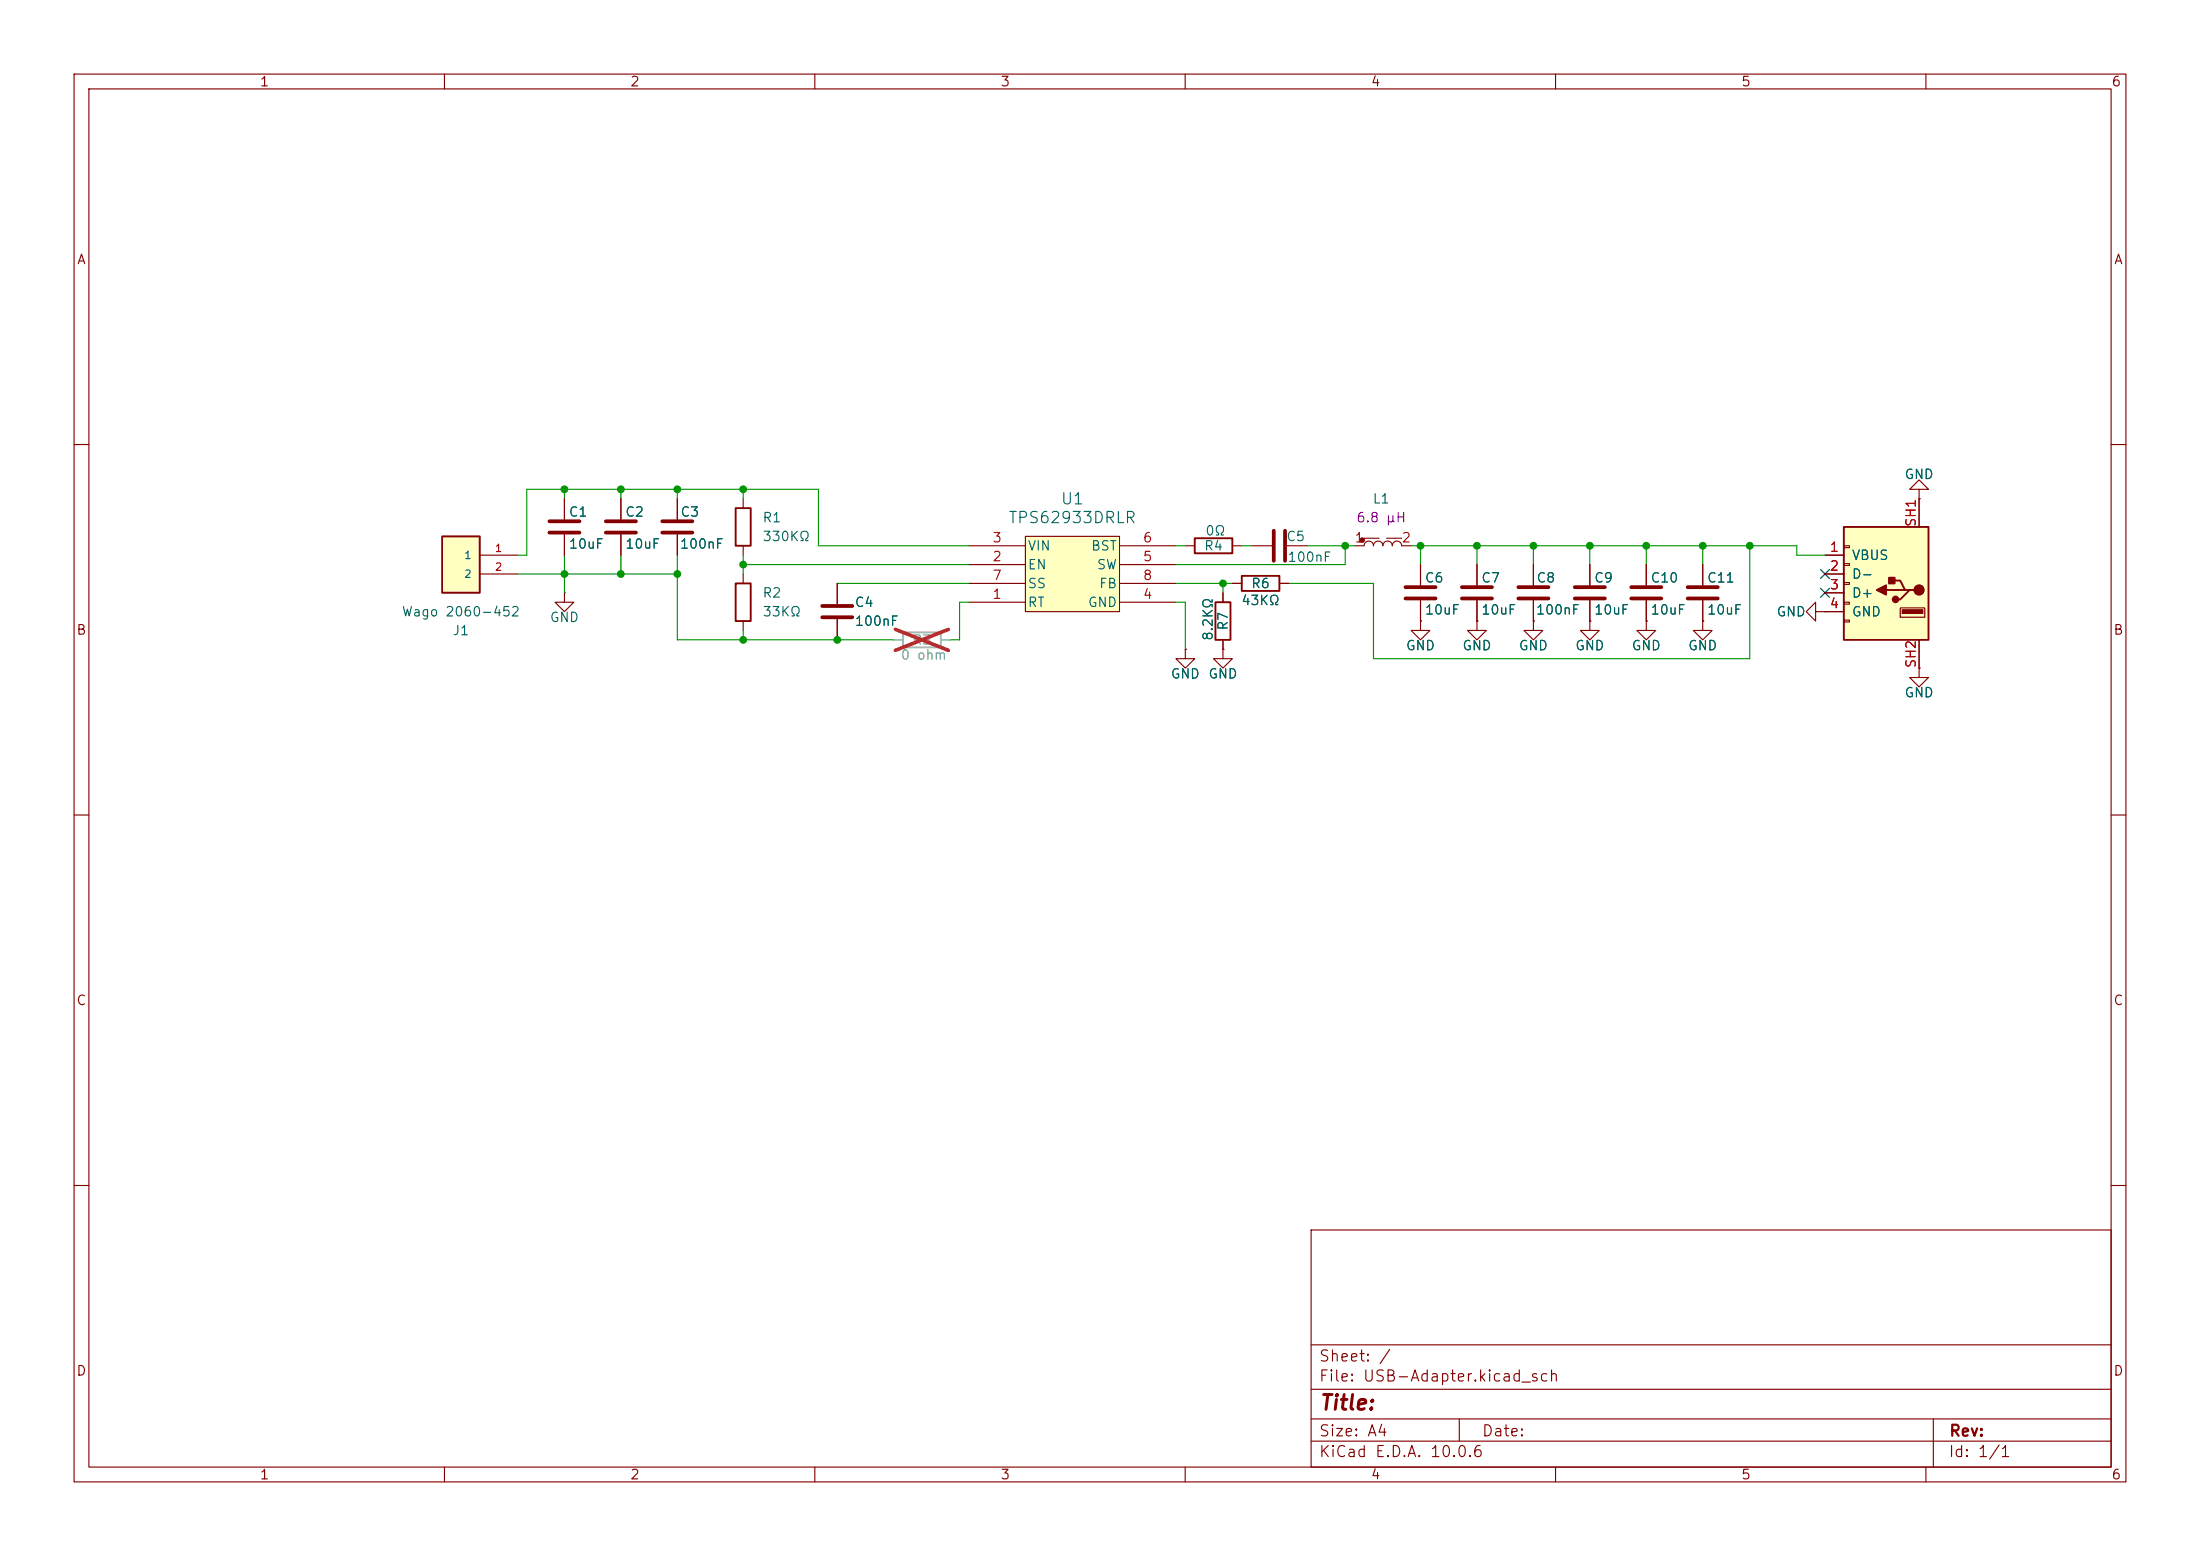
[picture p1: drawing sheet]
<svg xmlns="http://www.w3.org/2000/svg" width="297mm" height="210mm" viewBox="0 0 297 210" stroke-linecap="round" stroke-linejoin="round" font-family="sans-serif">
<g fill="none" stroke="#840000" stroke-width=".15">
<path d="M10 10h277v190h-277zM12 12h273v186h-273zM60 10v2M110 10v2M160 10v2M210 10v2M260 10v2M10 60h2M83.8 67.3v2.8M83.8 72.1v2.8M91.4 67.3v2.8M91.4 72.1v2.8"/>
<path d="M100.3 77.5v1.2M113 78.7v2.8M207 76.2v2.8M214.6 76.2v2.8M285 60h2M76.2 80v1.3h1.3l-1.3 1.3-1.3-1.3h1.3M76.2 80h.1M100.3 83.8v1.3M113 83.6v2.8M199.4 83.8v1.3h1.3l-1.3 1.3-1.3-1.3h1.3M199.4 83.8h.1M207 83.8v1.3h1.3l-1.3 1.3-1.3-1.3h1.3"/>
<path d="M207 83.8h.1M207 81v2.8M214.6 83.8v1.3h1.3l-1.3 1.3-1.2-1.3h1.2M214.6 83.8h.1M214.6 81v2.8M10 110h2M285 110h2M10 160h2M177 166h108v32h-108zM285 160h2M60 198v2M110 198v2"/>
<path d="M160 198v2M177 194.5h108M177 191.5h108M177 187.5h108M177 181.5h108M197 191.5v3M210 198v2M260 198v2M261 191.5v6.5"/>
</g>
<path d="M99.3 78.7h2v5.1h-2z" fill="none" stroke="#840000" stroke-width=".25"/>
<path d="M81.8 71.9h4.1M81.8 70.4h4.1M89.4 71.9h4.1M89.4 70.4h4.1M205 79.2h4M212.6 79.2h4.1M111 81.8h4.1M111 83.3h4.1M205 80.8h4M212.6 80.8h4.1" fill="none" stroke="#840000" stroke-width=".51"/>
<path d="M59.7 72.4h5.1v7.6h-5.1z" fill="#ffffc2"/>
<path d="M59.7 72.4h5.1v7.6h-5.1zM99.3 68.6h2v5.1h-2zM161.3 72.6h5.1v2.1h-5.1zM167.6 77.7h5.1v2.1h-5.1zM164.1 81.3h2v5.1h-2z" fill="none" stroke="#840000" stroke-width=".25"/>
<g fill="none" stroke="#840000" stroke-width=".15">
<path d="M64.8 74.9h5M64.8 77.5h5M76.2 67.3v2.8M76.2 72.1v2.8M100.3 67.3v1.3M100.3 73.7v1.2M160 73.7h1.3M166.4 73.7h1.2M166.4 78.7h1.2M168.9 73.7h2.8M172.7 78.7h1.3M173.7 73.7h2.8"/>
<path d="M182.9 73.7h1.2a.64 .64 0 0 1 .7-.7 .64 .64 0 0 1 .6 .7 .64 .64 0 0 1 .7-.7 .64 .64 0 0 1 .6 .7 .64 .64 0 0 1 .6-.7 .64 .64 0 0 1 .7 .7 .64 .64 0 0 1 .6-.7 .64 .64 0 0 1 .6 .7h1.3M184.1 72.6h2.1M187.2 72.6h2M191.8 76.2v2.8M160 87.6v1.3h1.3l-1.3 1.3-1.3-1.3h1.3M160 87.6h.1M165.1 87.6v1.3h1.3l-1.3 1.3-1.3-1.3h1.3M165.1 87.6h.1M165.1 80v1.3M165.1 86.4v1.2M191.8 83.8v1.3h1.2l-1.2 1.3-1.3-1.3h1.3M191.8 83.8h.1"/>
<path d="M191.8 81v2.8"/>
</g>
<path d="M121.9 85.3h5.1v2.1h-5.1z" fill="none" stroke="#a1a1a1" stroke-width=".25"/>
<path d="M120.6 86.4h1.3M127 86.4h1.3" fill="none" stroke="#a1a1a1" stroke-width=".15"/>
<path d="M120.9 84.9l7.1 2.9M128 84.9l-7.1 2.9" fill="none" stroke="#e12e31" stroke-width=".46"/>
<path d="M74.2 70.4h4M74.2 71.9h4M172 71.6v4.1M173.5 71.6v4.1M189.7 79.2h4.1M189.7 80.8h4.1" fill="none" stroke="#840000" stroke-width=".51"/>
<circle cx="183.9" cy="72.9" r=".19" fill="#840000" stroke="#840000" stroke-width=".38"/>
<path d="M138.4 72.4h12.7v10.2h-12.7z" fill="#ffffc2"/>
<g fill="none" stroke="#840000" stroke-width=".15">
<path d="M130.8 76.2h7.6M130.8 73.7h7.6M130.8 78.7h7.6M138.4 72.4h12.7v10.2h-12.7zM151.1 76.2h7.6M151.1 73.7h7.6M151.1 78.7h7.6M199.4 76.2v2.8M222.2 76.2v2.8M229.9 76.2v2.8M259.1 66h1.2l-1.2-1.2-1.3 1.2h1.3v1.3M259.1 67.3h.1"/>
<path d="M130.8 81.3h7.6M151.1 81.3h7.6M199.4 81v2.8M222.2 83.8v1.3h1.3l-1.3 1.3-1.2-1.3h1.2M222.2 83.8h.1M222.2 81v2.8M229.9 83.8v1.3h1.2l-1.2 1.3-1.3-1.3h1.3M229.9 83.8h.1M229.9 81v2.8M245.1 82.6v-1.3l-1.3 1.3 1.3 1.2v-1.2h1.3M246.4 82.6h.1"/>
</g>
<path d="M197.4 79.2h4M220.2 79.2h4.1M227.8 79.2h4.1M197.4 80.8h4M220.2 80.8h4.1M227.8 80.8h4.1" fill="none" stroke="#840000" stroke-width=".51"/>
<path d="M248.9 71.1h11.4v15.3h-11.4z" fill="#ffffc2"/>
<path d="M248.9 71.1h11.4v15.3h-11.4zM254.6 79.6h2.6M255.3 78.4h1.2l.7 1.2h.6M258.4 79.6h-.6l-1.3 1.3h-.6" fill="none" stroke="#840000" stroke-width=".25"/>
<g fill="none" stroke="#840000" stroke-width=".15">
<path d="M76.2 67.3v2.8M76.2 72.1v2.8M83.8 67.3v2.8M83.8 72.1v2.8M91.4 67.3v2.8M91.4 72.1v2.8M113 78.7v2.8M166.4 78.7h1.2M172.7 78.7h1.3M191.8 76.2v2.8M199.4 76.2v2.8M207 76.2v2.8"/>
<path d="M214.6 76.2v2.8M222.2 76.2v2.8M229.9 76.2v2.8M246.4 74.9h2.5M246.4 77.5h2.5M248.9 73.7h.8v.2h-.8zM248.9 76.1h.8v.2h-.8zM248.9 78.6h.8v.3h-.8zM259.1 67.3h.1M259.1 67.3v3.8M113 83.6v2.8M160 87.6h.1"/>
<path d="M165.1 87.6h.1M165.1 80v1.3M165.1 86.4v1.2M191.8 83.8h.1M191.8 81v2.8M199.4 83.8h.1M199.4 81v2.8M207 83.8h.1M207 81v2.8M214.6 83.8h.1M214.6 81v2.8M222.2 83.8h.1"/>
<path d="M222.2 81v2.8M229.9 83.8h.1M229.9 81v2.8M246.4 82.6h.1M246.4 80h2.5M246.4 82.6h2.5M248.9 81.3h.8v.2h-.8zM248.9 83.7h.8v.2h-.8zM256.5 82h3.3v1.3h-3.3zM259.1 90.2v1.2h1.2l-1.2 1.3-1.3-1.3h1.3M259.1 90.2h.1M259.1 86.4v3.8"/>
</g>
<g fill="#840000" stroke="#840000" stroke-width=".25">
<path d="M253.4 79.6l1.2-.6v1.3z"/>
<path d="M255 78h.8v.7h-.8z"/>
<circle cx="255.9" cy="80.9" r=".38"/>
<circle cx="259.1" cy="79.6" r=".63"/>
</g>
<path d="M256.8 82.3h2.8v.5h-2.8z" fill="#840000" stroke="#840000" stroke-width=".15"/>
<g fill="none" stroke="#009600" stroke-width=".15">
<path d="M69.8 77.5h21.6M76.2 66v1.3M76.2 74.9v5.1M83.8 66v1.3M83.8 74.9v2.6M91.4 74.9v11.5h29.2M91.4 66v1.3M100.3 76.2h30.5M100.3 66v1.3M100.3 74.9v2.6M113 78.7h17.8M130.8 73.7h-20.3v-7.7h-39.4v8.9h-1.3"/>
<path d="M158.7 78.7h7.7M158.7 73.7h1.3M165.1 78.7v1.3M167.6 73.7h1.3M176.5 73.7h6.4M181.6 73.7v2.5h-22.9M190.5 73.7h52.1v1.2h3.8M191.8 73.7v2.5M199.4 73.7v2.5M207 73.7v2.5M214.6 73.7v2.5M222.2 73.7v2.5"/>
<path d="M229.9 73.7v2.5M236.2 73.7v15.2h-50.8v-10.2h-11.4M100.3 85.1v1.3M130.8 81.3h-1.3v5.1h-1.2M158.7 81.3h1.3v6.3"/>
</g>
<path d="M245.8 79.4l1.2 1.2M245.8 76.9l1.2 1.2M247 79.4l-1.2 1.2M247 76.9l-1.2 1.2" fill="none" stroke="#000084" stroke-width=".15"/>
<path d="M120.6 86.4h1.3M127 86.4h1.3" fill="none" stroke="#a1a1a1" stroke-width=".15"/>
<path d="M120.9 84.9l7.1 2.9M128 84.9l-7.1 2.9" fill="none" stroke="#e12e31" stroke-width=".46"/>
<g fill="#009600" stroke="#009600" stroke-width=".14">
<circle cx="222.2" cy="73.7" r=".46"/>
<circle cx="214.6" cy="73.7" r=".46"/>
<circle cx="236.2" cy="73.7" r=".46"/>
<circle cx="229.9" cy="73.7" r=".46"/>
<circle cx="207" cy="73.7" r=".46"/>
<circle cx="199.4" cy="73.7" r=".46"/>
<circle cx="91.4" cy="66" r=".46"/>
<circle cx="83.8" cy="66" r=".46"/>
<circle cx="91.4" cy="77.5" r=".46"/>
<circle cx="83.8" cy="77.5" r=".46"/>
<circle cx="76.2" cy="77.5" r=".46"/>
<circle cx="100.3" cy="66" r=".46"/>
<circle cx="100.3" cy="76.2" r=".46"/>
<circle cx="113" cy="86.4" r=".46"/>
<circle cx="100.3" cy="86.4" r=".46"/>
<circle cx="76.2" cy="66" r=".46"/>
<circle cx="191.8" cy="73.7" r=".46"/>
<circle cx="165.1" cy="78.7" r=".46"/>
<circle cx="181.6" cy="73.7" r=".46"/>
</g>
<text font-size="2" fill="#840000" x="178" y="190.8">Title:</text>
<g font-size="1.5" fill="#006464">
<text x="136" y="71">TPS62933DRLR</text>
<text x="143.1" y="68.5">U1</text>
</g>
<g font-size="1.5" fill="#840000">
<text x="178" y="184.1">Sheet: /</text>
<text x="178" y="186.8">File: USB-Adapter.kicad_sch</text>
<text x="178" y="197">KiCad E.D.A. 10.0.6</text>
<text x="178" y="194.2">Size: A4</text>
<text x="200" y="194.2">Date:</text>
<text x="263" y="197">Id: 1/1</text>
<text x="263" y="194.2">Rev:</text>
</g>
<g font-size="1.3" fill="#840000">
<text x="35" y="12">1</text>
<text x="85" y="12">2</text>
<text x="135" y="12">3</text>
<text x="185" y="12">4</text>
<text x="235" y="12">5</text>
<text x="285" y="12">6</text>
<text x="10.3" y="36">A</text>
<text x="285.3" y="36">A</text>
<text x="10.2" y="86">B</text>
<text x="285.2" y="86">B</text>
<text x="10.2" y="136">C</text>
<text x="285.2" y="136">C</text>
<text x="10.2" y="186">D</text>
<text x="285.2" y="186">D</text>
<text x="35" y="200">1</text>
<text x="85" y="200">2</text>
<text x="135" y="200">3</text>
<text x="185" y="200">4</text>
<text x="235" y="200">5</text>
<text x="285" y="200">6</text>
</g>
<g font-size="1.3" fill="#006464">
<text x="257" y="65">GND</text>
<text x="76.7" y="70.1">C1</text>
<text x="84.3" y="70.1">C2</text>
<text x="91.8" y="70.1">C3</text>
<text x="102.9" y="70.8">R1</text>
<text x="185.2" y="68.3">L1</text>
<text x="76.7" y="74.4">10uF</text>
<text x="84.3" y="74.4">10uF</text>
<text x="91.7" y="74.4">100nF</text>
<text x="102.9" y="73.4">330KΩ</text>
<text x="138.7" y="77.2">EN</text>
<text x="138.7" y="74.6">VIN</text>
<text x="147.2" y="74.6">BST</text>
<text x="148" y="77.2">SW</text>
<text x="162.5" y="74.6">R4</text>
<text x="162.6" y="72.6">0Ω</text>
<text x="173.6" y="73.4">C5</text>
<text x="173.7" y="76.1">100nF</text>
<text x="249.9" y="75.9">VBUS</text>
<text x="54.2" y="83.5">Wago 2060-452</text>
<text x="102.9" y="81">R2</text>
<text x="102.9" y="83.5">33KΩ</text>
<text x="115.3" y="82.2">C4</text>
<text x="138.7" y="82.2">RT</text>
<text x="138.7" y="79.7">SS</text>
<text x="146.8" y="82.2">GND</text>
<text x="148.3" y="79.7">FB</text>
<text x="167.5" y="82">43KΩ</text>
<text x="168.8" y="79.7">R6</text>
<text x="192.3" y="78.9">C6</text>
<text x="192.3" y="83.3">10uF</text>
<text x="199.9" y="78.9">C7</text>
<text x="199.9" y="83.3">10uF</text>
<text x="207.3" y="83.3">100nF</text>
<text x="207.3" y="78.9">C8</text>
<text x="215.1" y="78.9">C9</text>
<text x="215.1" y="83.3">10uF</text>
<text x="222.7" y="78.9">C10</text>
<text x="222.7" y="83.3">10uF</text>
<text x="230.4" y="78.9">C11</text>
<text x="230.4" y="83.3">10uF</text>
<text x="239.7" y="83.5">GND</text>
<text x="249.9" y="78.4">D-</text>
<text x="249.9" y="81">D+</text>
<text x="249.9" y="83.5">GND</text>
<text x="61" y="86.1">J1</text>
<text x="74.1" y="84.3">GND</text>
<text x="115.3" y="84.8">100nF</text>
<text x="164" y="86.6" transform="rotate(-90 164 86.6)">8.2KΩ</text>
<text x="166.1" y="85.2" transform="rotate(-90 166.1 85.2)">R7</text>
<text x="189.7" y="88.1">GND</text>
<text x="197.3" y="88.1">GND</text>
<text x="204.9" y="88.1">GND</text>
<text x="212.6" y="88.1">GND</text>
<text x="220.2" y="88.1">GND</text>
<text x="227.8" y="88.1">GND</text>
<text x="158" y="91.9">GND</text>
<text x="163" y="91.9">GND</text>
<text x="257" y="94.4">GND</text>
</g>
<text font-size="1.3" fill="#840084" x="183" y="70.8">6.8 µH</text>
<g font-size="1.3" fill="#a90000">
<text x="258.9" y="71.2" transform="rotate(-90 258.9 71.2)">SH1</text>
<text x="133.9" y="76.1">2</text>
<text x="133.9" y="73.5">3</text>
<text x="154.2" y="76.1">5</text>
<text x="154.2" y="73.5">6</text>
<text x="182.8" y="73.5">1</text>
<text x="189.1" y="73.5">2</text>
<text x="246.9" y="74.8">1</text>
<text x="246.9" y="77.3">2</text>
<text x="133.9" y="81.1">1</text>
<text x="133.9" y="78.6">7</text>
<text x="154.2" y="81.1">4</text>
<text x="154.2" y="78.6">8</text>
<text x="246.9" y="79.9">3</text>
<text x="246.9" y="82.4">4</text>
<text x="258.9" y="90.3" transform="rotate(-90 258.9 90.3)">SH2</text>
</g>
<g font-size="1.3" fill="#989898">
<text x="121.5" y="89.4">0 ohm</text>
<text x="123.1" y="87.3">R3</text>
</g>
<g font-size="1" fill="#006464">
<text x="62.6" y="75.7">1</text>
<text x="62.6" y="78.2">2</text>
</g>
<g font-size="1" fill="#a90000">
<text x="66.7" y="74.7">1</text>
<text x="66.7" y="77.3">2</text>
</g>
</svg>
